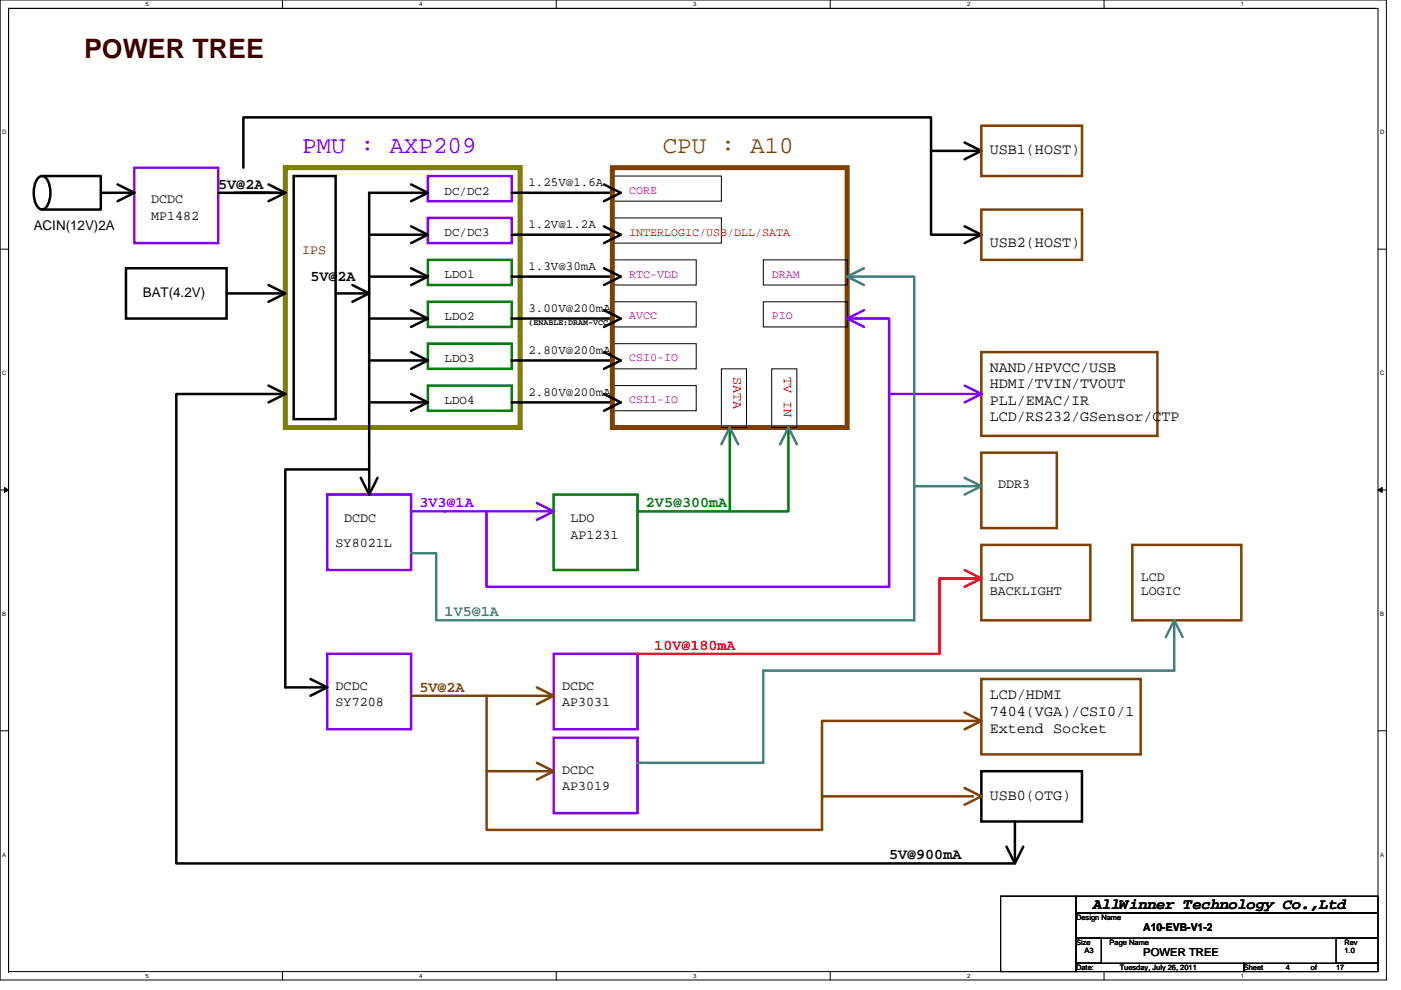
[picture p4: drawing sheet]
<svg xmlns="http://www.w3.org/2000/svg" width="297mm" height="210mm" viewBox="0 0 297 210" stroke-linecap="round" stroke-linejoin="round" font-family="sans-serif">
<path d="M0 0h293.9v207.9h-293.9zM1.8 1.8h290.4v204.3h-290.4z" fill="none" stroke="#000" stroke-width=".21"/>
<g fill="#fff">
<path d="M30.8 .2h.7v1.4h-.7z"/>
<path d="M30.8 206.3h.7v1.4h-.7z"/>
</g>
<path d="M59.9 0v1.8M59.9 206.1v1.8" fill="none" stroke="#000" stroke-width=".21"/>
<g fill="#fff">
<path d="M88.9 .2h.7v1.4h-.7z"/>
<path d="M88.9 206.3h.7v1.4h-.7z"/>
</g>
<path d="M117.9 0v1.8M117.9 206.1v1.8" fill="none" stroke="#000" stroke-width=".21"/>
<g fill="#fff">
<path d="M147 .2h.7v1.4h-.7z"/>
<path d="M147 206.3h.7v1.4h-.7z"/>
</g>
<path d="M176 0v1.8M176 206.1v1.8" fill="none" stroke="#000" stroke-width=".21"/>
<g fill="#fff">
<path d="M205 .2h.7v1.4h-.7z"/>
<path d="M205 206.3h.7v1.4h-.7z"/>
</g>
<path d="M234.1 0v1.8M234.1 206.1v1.8" fill="none" stroke="#000" stroke-width=".21"/>
<g fill="#fff">
<path d="M263.1 .2h.7v1.4h-.7z"/>
<path d="M263.1 206.3h.7v1.4h-.7z"/>
<path d="M.5 27.3h.9v1.4h-.9z"/>
<path d="M292.6 27.3h.9v1.4h-.9z"/>
<path d="M.5 78.4h.9v1.4h-.9z"/>
<path d="M292.6 78.4h.9v1.4h-.9z"/>
</g>
<path d="M0 52.9h1.8M292.2 52.9h1.7" fill="none" stroke="#000" stroke-width=".21"/>
<g fill="#fff">
<path d="M.5 129.5h.8v1.4h-.8z"/>
<path d="M292.6 129.5h.9v1.4h-.9z"/>
</g>
<path d="M0 103.9h1.8M292.2 103.9h1.7" fill="none" stroke="#000" stroke-width=".21"/>
<path d="M.9 103.4l.9 .5-.9 .5zM292.2 103.9l.8-.5v1z" fill="#000" stroke="#000" stroke-width=".21"/>
<g fill="#fff">
<path d="M.5 180.5h.8v1.4h-.8z"/>
<path d="M292.6 180.5h.9v1.4h-.9z"/>
</g>
<g fill="none" stroke="#000" stroke-width=".21">
<path d="M291.6 1.8h-289.8v204.4M129.8 37.3h23.1v5.4h-23.1zM129.8 46.2h23.1v5.4h-23.1zM129.8 55.1h17.8v5.4h-17.8zM161.8 55.1h17.8v5.4h-17.8zM129.8 64h17.8v5.3h-17.8zM129.8 72.9h17.8v5.3h-17.8zM152.9 78.2h5.4v12.5h-5.4zM161.8 64h17.8v5.3h-17.8zM163.6 78.2h5.3v12.5h-5.3zM129.8 81.8h17.8v5.3h-17.8zM0 155h1.8"/>
<path d="M292.2 155h1.7M212.2 190.1h16v16h-16zM228.2 190.1h64v3.5h-64zM228.2 193.6h64v5.4h-64zM228.2 199h5.3v5.3h-5.3zM283.3 199h8.9v5.3h-8.9zM228.2 204.3h35.5v1.8h-35.5zM263.7 204.3h28.5v1.8h-28.5z"/>
</g>
<path d="M60.5 35.6h49.8v55.1h-49.8z" fill="none" stroke="#808000" stroke-width="1.1"/>
<g fill="none" stroke="#000" stroke-width=".53">
<path d="M8.1 37.7a1.11 1.11 0 0 1 1.9 .4 5.8 5.8 0 0 1-.3 6 1.11 1.11 0 0 1-1.9-.5 5.9 5.9 0 0 1 .3-5.9zM8.9 37.3h12.5v7.1h-12.5M24.9 39.1l3.6 1.8-3.6 1.8M51.6 35.6v-10.7h145.8v24.9h10.7M56.9 39.1l3.6 1.8-3.6 1.8M62.3 37.3h8.9v51.6h-8.9zM87.2 39.1l3.5 1.8M128.1 39.1l3.5 1.8-3.5 1.8M197.4 32h10.7M204.5 30.2l3.6 1.8M208.1 32l-3.6 1.8M21.4 40.9h7.1"/>
<path d="M26.7 56.9h21.3v10.7h-21.3zM46.3 40.9h14.2M49.8 40.9h7.1M51.6 40.9h7.1M78.3 58.7h12.4M78.3 49.8h12.4M87.2 56.9l3.5 1.8M87.2 48l3.5 1.8M90.7 40.9h-12.4v64M90.7 40.9l-3.5 1.8M90.7 58.7l-3.5 1.8M90.7 49.8l-3.5 1.8"/>
<path d="M108.5 40.9h21.3M108.5 58.7h21.3M108.5 49.8h21.3M128.1 48l3.5 1.8-3.5 1.8M128.1 56.9l3.5 1.8-3.5 1.8M204.5 48l3.6 1.8M208.1 49.8l-3.6 1.8M48 62.2h12.5M56.9 60.5l3.6 1.7-3.6 1.8M71.2 62.2h7.1M74.7 60.5l3.6 1.7M78.3 67.6h12.4"/>
<path d="M78.3 76.5h12.4M78.3 62.2l-3.6 1.8M87.2 65.8l3.5 1.8M87.2 74.7l3.5 1.8M90.7 67.6l-3.5 1.7M90.7 76.5l-3.5 1.7M108.5 67.6h21.3M108.5 76.5h21.3M128.1 65.8l3.5 1.8-3.5 1.7M128.1 74.7l3.5 1.8-3.5 1.7M56.9 81.8l3.6 1.8-3.6 1.7M60.5 83.6h-23.1v99.5h177.8v-8.9"/>
<path d="M78.3 99.6h-17.8v46.2h8.9M78.3 85.3h12.4M87.2 83.6l3.5 1.7M90.7 85.3l-3.5 1.8M108.5 85.3h21.3M128.1 83.6l3.5 1.7-3.5 1.8M76.5 101.3l1.8 3.6M80 101.3l-1.7 3.6M65.8 144l3.6 1.8M69.4 145.8l-3.6 1.8M208.1 163.6h21.3v10.6h-21.3zM213.4 179.6l1.8 3.5 1.8-3.5"/>
</g>
<path d="M90.7 55.1h17.8v5.4h-17.8zM90.7 64h17.8v5.3h-17.8zM90.7 72.9h17.8v5.3h-17.8zM90.7 81.8h17.8v5.3h-17.8zM154.7 90.7v17.8M167.2 90.7v17.8h-32M117.4 104.9h17.8v16h-17.8z" fill="none" stroke="#008000" stroke-width=".53"/>
<g fill="none" stroke="#8000ff" stroke-width=".53">
<path d="M28.5 35.6h17.8v16h-17.8zM90.7 37.3h17.8v5.4h-17.8zM90.7 46.2h17.8v5.4h-17.8zM179.6 67.6h8.9v16M179.6 67.6l3.6 1.7M183.2 65.8l-3.6 1.8M204.5 81.8l3.6 1.8M208.1 83.6h-19.6v40.9h-85.3v-16h-16M208.1 83.6l-3.6 1.7M69.4 104.9h17.8v16h-17.8zM103.2 108.5h14.2M113.8 106.7l3.6 1.8"/>
<path d="M117.4 108.5l-3.6 1.7M69.4 138.7h17.8v16h-17.8zM117.4 138.7h17.8v16h-17.8zM117.4 156.5h17.8v16h-17.8z"/>
</g>
<g fill="none" stroke="#804000" stroke-width=".53">
<path d="M208.1 26.7h21.3v10.6h-21.3zM208.1 44.5h21.3v10.6h-21.3zM208.1 74.7h37.3v17.8h-37.3zM208.1 96h16v16h-16zM208.1 115.6h23.1v16h-23.1zM240.1 115.6h23.1v16h-23.1zM87.2 147.6h30.2M103.2 147.6v28.4h71.1v-23.1h33.8M113.8 145.8l3.6 1.8-3.6 1.8M204.5 151.1l3.6 1.8M208.1 144h33.7v16h-33.7zM208.1 152.9l-3.6 1.8"/>
<path d="M103.2 163.6h14.2M113.8 161.8l3.6 1.8-3.6 1.8M174.3 168.9h32M204.5 167.1l3.6 1.8-3.6 1.8"/>
</g>
<path d="M129.8 35.6h49.8v55.1h-49.8z" fill="none" stroke="#804000" stroke-width="1.1"/>
<path d="M179.6 58.7l3.6 1.8M179.6 58.7h14.2v44.4M183.2 56.9l-3.6 1.8M152.9 94.2l1.8-3.5 1.8 3.5M165.4 94.2l1.8-3.5 1.7 3.5M204.5 101.3l3.6 1.8M208.1 103.1h-14.3v28.5h-101.3v-14.3h-5.3M208.1 103.1l-3.6 1.8M249 131.6v10.6h-87.2v19.6h-26.6M249 131.6l1.7 3.5M249 131.6l-1.8 3.5" fill="none" stroke="#408080" stroke-width=".53"/>
<path d="M204.5 120.9l3.6 1.8M208.1 122.7h-8.9v16h-64M208.1 122.7l-3.6 1.8" fill="none" stroke="#f00" stroke-width=".53"/>
<text font-size="5.7" fill="#400000" x="17.8" y="12.3">POWER TREE</text>
<text font-size="5.1" fill="#8000ff" x="64" y="32.6">PMU : AXP209</text>
<text font-size="5.1" fill="#804000" x="140.5" y="32.6">CPU : A10</text>
<g font-size="3.2">
<text x="209.8" y="32.8">USB1(HOST)</text>
<text x="46.3" y="40">5V@2A</text>
<text x="209.8" y="52.3">USB2(HOST)</text>
<text x="65.8" y="59.6">5V@2A</text>
<text x="209.8" y="79">NAND/HPVCC/USB</text>
<text x="209.8" y="82.4">HDMI/TVIN/TVOUT</text>
<text x="209.8" y="85.8">PLL/EMAC/IR</text>
<text x="209.8" y="89.2">LCD/RS232/GSensor/CTP</text>
<text x="209.8" y="148.3">LCD/HDMI</text>
<text x="209.8" y="151.9">7404(VGA)/CSI0/1</text>
<text x="209.8" y="155.5">Extend Socket</text>
<text x="209.8" y="169.7">USB0(OTG)</text>
<text x="188.5" y="182.2">5V@900mA</text>
<text x="231.7" y="192.8">AllWinner Technology Co.,Ltd</text>
</g>
<text font-size="3.2" fill="#8000ff" x="88.9" y="107.6">3V3@1A</text>
<text font-size="3.2" fill="#008000" x="136.9" y="107.6">2V5@300mA</text>
<text font-size="3.2" fill="#408080" x="94.3" y="130.7">1V5@1A</text>
<text font-size="3.2" fill="#f00" x="138.7" y="137.8">10V@180mA</text>
<text font-size="3.2" fill="#804000" x="88.9" y="146.7">5V@2A</text>
<g font-size="2.8">
<text x="32" y="43.2">DCDC</text>
<text x="32" y="46.7">MP1482</text>
<text x="7.2" y="48.8">ACIN(12V)2A</text>
<text x="30.3" y="63">BAT(4.2V)</text>
<text x="211.6" y="103.6">DDR3</text>
<text x="72.9" y="110.7">DCDC</text>
<text x="120.9" y="110.7">LDO</text>
<text x="71.2" y="116.1">SY8021L</text>
<text x="120.9" y="114.3">AP1231</text>
<text x="209.8" y="123.2">LCD</text>
<text x="241.8" y="123.2">LCD</text>
<text x="209.8" y="126.2">BACKLIGHT</text>
<text x="241.8" y="126.2">LOGIC</text>
<text x="71.2" y="146.3">DCDC</text>
<text x="71.2" y="149.8">SY7208</text>
<text x="119.2" y="146.3">DCDC</text>
<text x="119.2" y="149.8">AP3031</text>
<text x="119.2" y="164.1">DCDC</text>
<text x="119.2" y="167.6">AP3019</text>
</g>
<text font-size="2.8" fill="#800000" x="64" y="53.8">IPS</text>
<g font-size="2.8" fill="#f00">
<text x="155.5" y="80" transform="rotate(90 155.5 80)">SATA</text>
<text x="166.2" y="80" transform="rotate(90 166.2 80)">TV IN</text>
</g>
<g font-size="2.6">
<text x="94.3" y="41.3">DC/DC2</text>
<text x="112.1" y="39.5">1.25V@1.6A</text>
<text x="94.3" y="50.1">DC/DC3</text>
<text x="112.1" y="48.4">1.2V@1.2A</text>
<text x="94.3" y="59">LDO1</text>
<text x="112.1" y="57.3">1.3V@30mA</text>
<text x="94.3" y="67.9">LDO2</text>
<text x="112.1" y="66.1">3.00V@200mA</text>
<text x="94.3" y="76.8">LDO3</text>
<text x="112.1" y="75">2.80V@200mA</text>
<text x="112.1" y="83.9">2.80V@200mA</text>
<text x="94.3" y="85.7">LDO4</text>
</g>
<g font-size="2.5" fill="#ff0080">
<text x="133.4" y="41.1">CORE</text>
<text x="133.4" y="58.9">RTC-VDD</text>
<text x="163.6" y="58.9">DRAM</text>
<text x="133.4" y="67.8">AVCC</text>
<text x="163.6" y="67.8">PIO</text>
<text x="133.4" y="76.6">CSI0-IO</text>
<text x="133.4" y="85.5">CSI1-IO</text>
</g>
<text font-size="2.5" fill="#f00" x="133.4" y="50">INTERLOGIC/USB/DLL/SATA</text>
<g font-size="2.3">
<text x="242.4" y="197.5">A10-EVB-V1-2</text>
<text x="242.4" y="202.8">POWER TREE</text>
</g>
<text font-size="1.8" x="112.1" y="69">(ENABLE:DRAM-VCC)</text>
<g font-size="1.6">
<text x="228.2" y="195.1">Design Name</text>
<text x="228.2" y="200.4">Size</text>
<text x="229.9" y="202.2">A3</text>
<text x="235.3" y="200.4">Page Name</text>
<text x="285" y="200.4">Rev</text>
<text x="285" y="202.2">1.0</text>
<text x="228.2" y="205.7">Date:</text>
<text x="237.4" y="205.7">Tuesday, July 26, 2011</text>
<text x="263.7" y="205.7">Sheet</text>
<text x="272.6" y="205.7">4</text>
<text x="277.9" y="205.7">of</text>
<text x="283.3" y="205.7">17</text>
</g>
<g font-size="1.3">
<text x="30.8" y="1.3">5</text>
<text x="88.9" y="1.3">4</text>
<text x="147" y="1.3">3</text>
<text x="205" y="1.3">2</text>
<text x="263.1" y="1.3">1</text>
<text x=".5" y="28.4">D</text>
<text x="292.6" y="28.4">D</text>
<text x=".5" y="79.5">C</text>
<text x="292.6" y="79.5">C</text>
<text x=".5" y="130.6">B</text>
<text x="292.6" y="130.6">B</text>
<text x=".5" y="181.7">A</text>
<text x="292.6" y="181.7">A</text>
<text x="30.8" y="207.4">5</text>
<text x="88.9" y="207.4">4</text>
<text x="147" y="207.4">3</text>
<text x="205" y="207.4">2</text>
<text x="263.1" y="207.4">1</text>
</g>
</svg>
